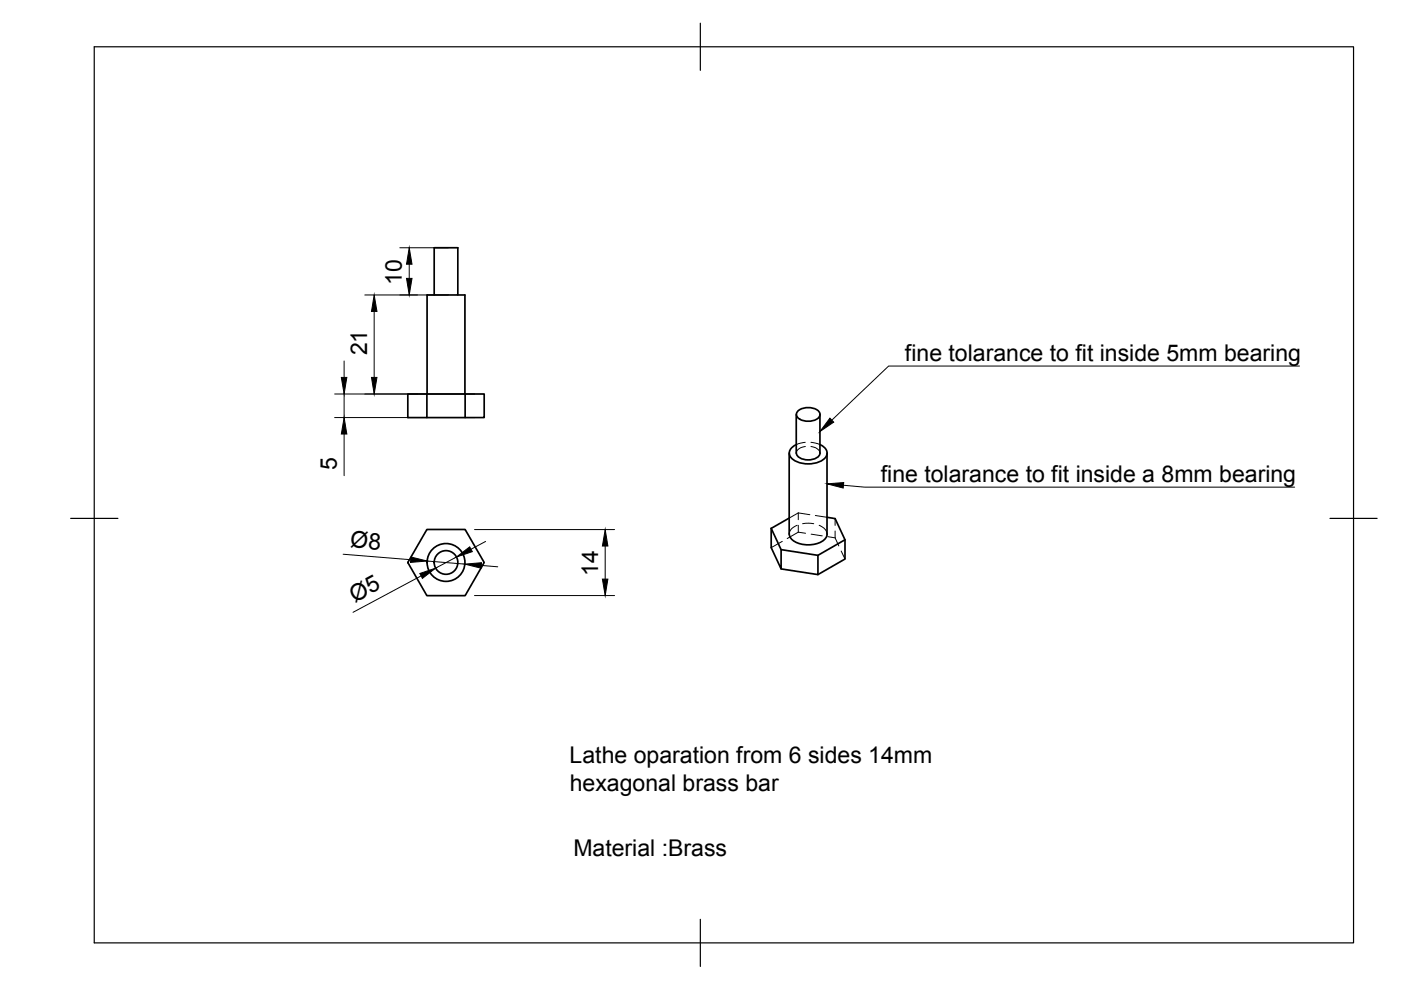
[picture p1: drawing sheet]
<svg xmlns="http://www.w3.org/2000/svg" width="297mm" height="210mm" viewBox="0 0 297 210" stroke-linecap="round" stroke-linejoin="round" font-family="sans-serif">
<!-- layer: Visible -->
<g fill="none" stroke="#000" stroke-width=".36">
<path d="M92.1 62.5v-10h5v10M90.5 88.5h8.1M98.6 83.5v-21h-8v21h-4.1v5h4v-5h8.1M98.6 83.5h4.1v5h-4.1zM167.3 96.1v17.1a2.71 2.71 0 0 0 2.5 2.1 5.4 5.4 0 0 0 5.3-1.2l.3-.9-.1-17.1M168.8 87.9v8.2a2.21 2.21 0 0 0 2.6 1.4 2.21 2.21 0 0 0 2.5-1.4l-.1-8.2M168.8 94.3a1.76 1.76 0 0 0-.9 2.9 5.8 5.8 0 0 0 6.9 0 1.57 1.57 0 0 0-.3-2.6l-.6-.3M169.2 87.2a3.4 3.4 0 0 1 4.6 .3 1.26 1.26 0 0 1-1.2 1.6 3.3 3.3 0 0 1-3.7-.9v-.7zM90.5 112.3h8.1l4.1 7-4.1 7h-8.1l-4-7zM163.5 112v4.1l2.1 4.5v-4.1l7.8 1.2M163.5 112l2.1 4.5M167.3 109.8l-3.8 2.2"/>
<path d="M175.3 109.7l1.8 .3 2.1 4.4v4.1l-5.8 3.3M179.2 114.4l-5.8 3.3v4.1l-7.8-1.2"/>
<circle cx="94.6" cy="119.3" r="2.51"/>
<circle cx="94.6" cy="119.3" r="4"/>
</g>
<!-- layer: Hidden -->
<g fill="none" stroke="#000" stroke-width=".21">
<path d="M170.7 93.8l-1.9 .5M170.8 94.7a1.92 1.92 0 0 0-2 1.4M171.9 94.7a1.92 1.92 0 0 1 1.9 1.4M171.9 93.8l1.9 .5M165.9 114.8l-2.4 1.3M169 111.4l-1.3 .9-.4 .9M169.2 112.8l-2.3 1.4M169.2 108.7l-1.9 1.1M169.2 108.7v1.5M169.2 111.4v1.4M169.2 112.8l1.6 .3M169.2 108.7l2.5 .4"/>
<path d="M170.2 111h2.3M172 113.3l2.3 .3M172.9 109.3l2.4 .4M173.7 111.4l1.3 .9 .3 .9M175.5 113.8l1.6 .2M177.1 110v1.4M177.1 112.6v1.4M177.1 114l.7 1.8M178.4 116.8l.8 1.7"/>
</g>
<!-- layer: Border -->
<path d="M20 9.9h267v190h-267zM148.5 4.9v10M15 109.9h10M282 109.9h10M148.5 194.9v10" fill="none" stroke="#000" stroke-width=".25"/>
<!-- layer: Dimensions -->
<g fill="none" stroke="#000" stroke-width=".21">
<path d="M84.8 52.5h10.3M86.8 56v3M73 76.5v3.5M77.3 62.5h17.8M79.3 66v14M71 83.5h29.6M71 88.5h29.6M73 83.5v5M73 92v8.9M72.7 117.5l14.4 1.2M90.6 118.9l8 .7M96.8 118.1l-4.4 2.4"/>
<path d="M100.6 112.3h29.7M102 119.9l3.5 .3M103 114.8l-3.1 1.7M128.3 115.8v7M89.3 122.1l-14.5 7.7M100.6 126.3h29.7"/>
</g>
<path d="M86.8 52.5l.6 3.5h-1.2zM86.2 59h1.2l-.6 3.5zM79.3 62.5l.6 3.5h-1.1zM72.4 80h1.1l-.5 3.5zM73 88.5l.5 3.5h-1.1zM78.8 80h1.1l-.6 3.5zM87.1 118.1l3.5 .8-3.6 .3zM96.8 118.1l2.8-2.2 .5 1.1zM98.6 119.6l3.5-.3-.1 1.2zM128.3 112.3l.6 3.5h-1.2zM89 121.6l3.4-1.1-2.8 2.1zM127.7 122.8h1.2l-.6 3.5z" fill="#000" stroke="#000" stroke-width=".21"/>
<!-- layer: Annotations -->
<path d="M176 88.7l.8 .8-3 2zM175.3 102.6l3.6-.3-.1 1.2z" fill="#000" stroke="#000" stroke-width=".21"/>
<path d="M275.5 77.6h-87.1l-12 11.5M178.8 102.9l4.5 .4h91.2" fill="none" stroke="#000" stroke-width=".21"/>
<g font-size="4.9">
<text x="85.2" y="60.4" transform="rotate(-90 85.2 60.4)">10</text>
<text x="77.8" y="75.4" transform="rotate(-90 77.8 75.4)">21</text>
<text x="191.9" y="76.6">fine tolarance to fit inside 5mm bearing</text>
<text x="71.4" y="99.6" transform="rotate(-90 71.4 99.6)">5</text>
<text x="186.8" y="102.2">fine tolarance to fit inside a 8mm bearing</text>
<text x="74.2" y="116" transform="rotate(5 74.2 116)">Ø8</text>
<text x="126.8" y="122.1" transform="rotate(-90 126.8 122.1)">14</text>
<text x="75.2" y="127.8" transform="rotate(-28 75.2 127.8)">Ø5</text>
<text x="120.8" y="161.9">Lathe oparation from 6 sides 14mm</text>
<text x="120.8" y="167.7">hexagonal brass bar</text>
<text x="121.6" y="181.5">Material :Brass</text>
</g>
</svg>
